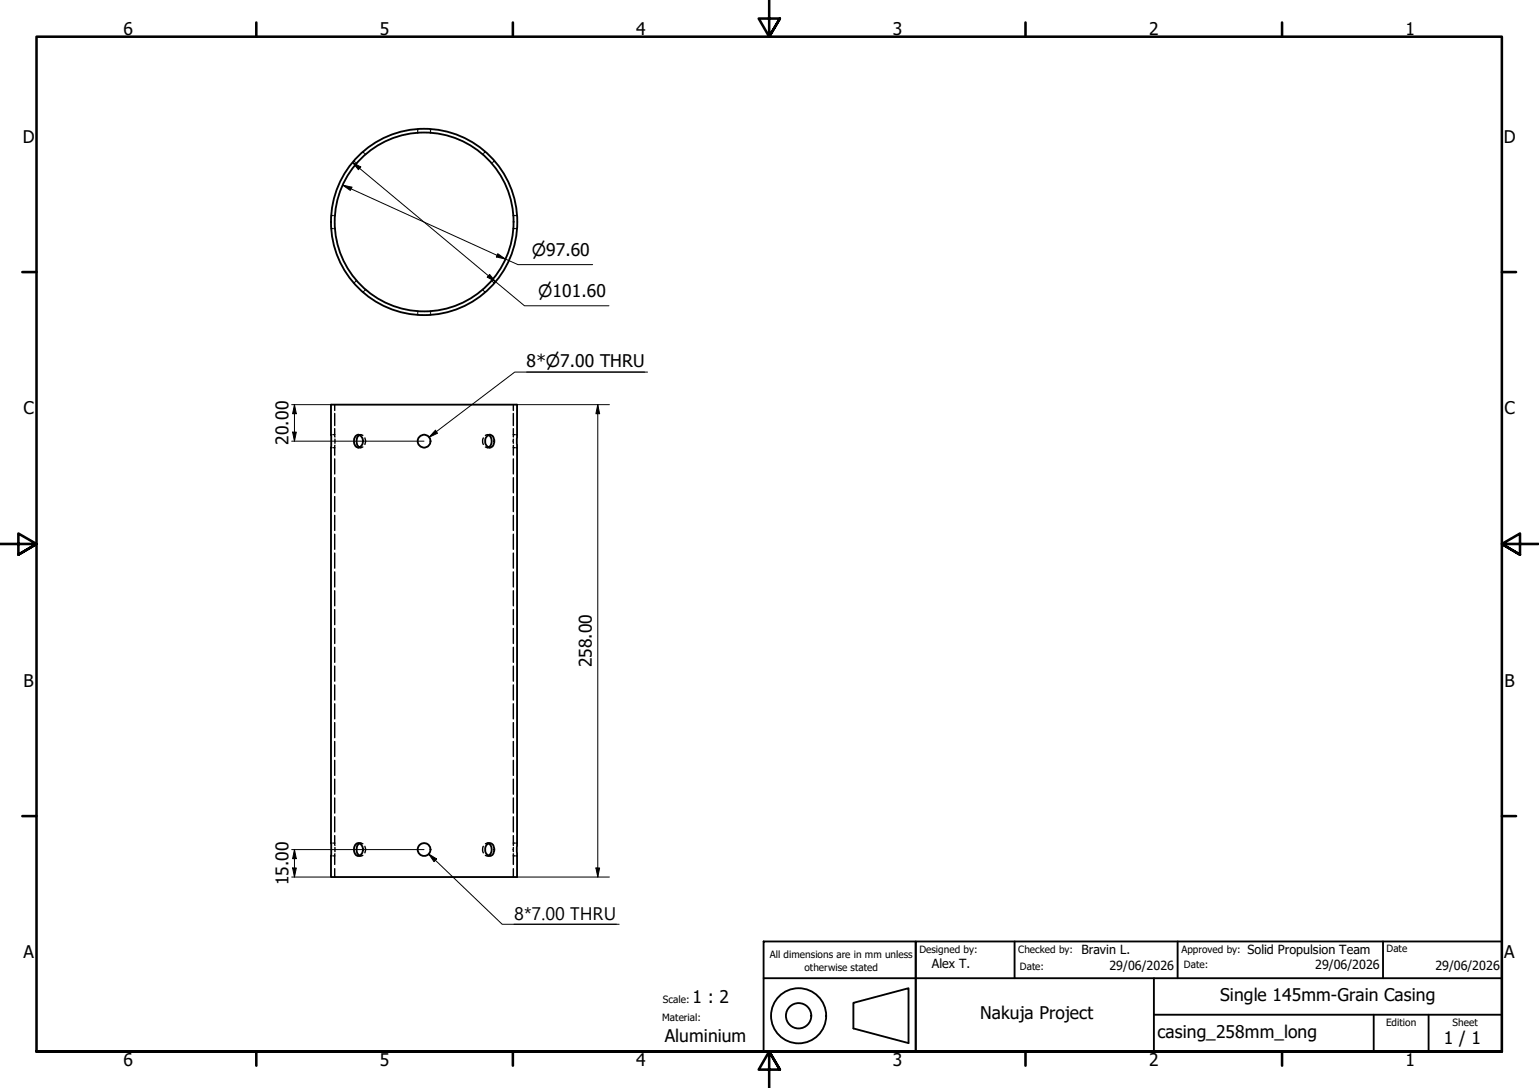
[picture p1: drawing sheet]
<svg xmlns="http://www.w3.org/2000/svg" width="420mm" height="297mm" viewBox="0 0 420 297" stroke-linecap="round" stroke-linejoin="round" font-family="sans-serif">
<!-- layer: Hidden (ISO) -->
<g fill="none" stroke="#000" stroke-width=".38">
<path d="M114 35.3v.3M114 35.9v.4M117.5 35.3v.3M117.5 35.9v.4M90.4 58.9h.3M91.1 58.9h.3M96.6 43.9l.2 .3M97.1 44.4l.2 .2M99.1 41.5l.2 .2M99.6 42l.2 .1M132 42l-.2 .1M132.5 41.5l-.3 .2"/>
<path d="M134.4 44.4l-.2 .2M134.9 43.9l-.2 .3M140.1 58.9h.4M140.8 58.9h.3M90.4 62.4h.3M91.1 62.4h.3M96.8 77.1l-.2 .2M97.3 76.6l-.2 .2M99.3 79.6l-.2 .2M99.8 79l-.2 .3M131.8 79l.2 .3M132.2 79.6l.3 .2"/>
<path d="M134.2 76.6l.2 .2M134.7 77.1l.2 .2M140.1 62.4h.4M140.8 62.4h.3M114 84.9v.4M114 85.6v.4M117.5 84.9v.4M117.5 85.6v.4M90.4 118.7h.3M91.1 118.7h.3M91.4 118.7v.6M91.4 110.5v1.6"/>
<path d="M91.4 112.9v3.3M91.4 117v1.7M91.4 119.9v1.1M97.8 118.7h.2M98.2 118.8l.2-.1 .7 .2M98.3 118.7h.3M99.6 119.6l.2 .8-.2 .9M132 119.6l-.2 .5 .2 1.2M133 118.7h.3M133.3 118.8l-.2-.1-.6 .2M133.5 118.7h.2M140.1 119.9v1.1"/>
<path d="M140.1 118.7v.6M140.1 118.7h.4M140.1 110.5v1.6M140.1 112.9v3.3M140.1 117v1.7M140.8 118.7h.4M90.4 122.2h.3M91.1 122.2h.3M91.4 122.2v2.1M91.4 125.3v4.1M91.4 130.4v4.1M91.4 135.6v4.1"/>
<path d="M91.4 121.6v.6M97.8 122.2h.2M98.3 122.2h.3M99.1 122l-.7 .2-.2-.1M132.5 122l.6 .2 .2-.1M133 122.2h.3M133.5 122.2h.2M140.1 121.6v.6M140.1 122.2h.4M140.1 122.2v2.1M140.1 125.3v4.1M140.1 130.4v4.1"/>
<path d="M140.1 135.6v4.1M140.8 122.2h.4M91.4 140.7v4.1M91.4 145.8v4.2M91.4 151v4.1M91.4 156.1v4.2M140.1 140.7v4.1M140.1 145.8v4.2M140.1 151v4.1M140.1 156.1v4.2M91.4 161.3v4.1M91.4 166.4v4.1"/>
<path d="M91.4 171.6v4.1M91.4 176.7v4.1M140.1 161.3v4.1M140.1 166.4v4.1M140.1 171.6v4.1M140.1 176.7v4.1M91.4 181.8v4.2M91.4 187v4.1M91.4 192.1v4.2M91.4 197.3v4.1M140.1 181.8v4.2M140.1 187v4.1"/>
<path d="M140.1 192.1v4.2M140.1 197.3v4.1M91.4 202.4v4.2M91.4 207.6v4.1M91.4 212.7v4.1M91.4 217.9v4.1M140.1 202.4v4.2M140.1 207.6v4.1M140.1 212.7v4.1M140.1 217.9v4.1M90.4 230.2h.3M90.4 233.7h.3"/>
<path d="M91.1 230.2h.3M91.1 233.7h.3M91.4 230.2v.6M91.4 223v4.1M91.4 228.1v2.1M91.4 233.7v2.3M91.4 237.2v2.2M91.4 231.4v1.1M91.4 233.1v.6M97.8 230.2h.2M97.8 233.7h.2M98.2 230.2l.9 .2"/>
<path d="M98.3 230.2h.3M98.3 233.7h.3M99.1 233.5l-.9 .1M99.6 231.1l.2 .9-.2 .8M132 231.1l-.2 .5 .2 1.2M132.5 233.5l.8 .1M133 230.2h.3M133 233.7h.3M133.3 230.2l-.8 .2M133.5 230.2h.2M133.5 233.7h.2M140.1 231.4v1.1"/>
<path d="M140.1 233.1v.6M140.1 230.2v.6M140.1 230.2h.4M140.1 233.7h.4M140.1 223v4.1M140.1 228.1v2.1M140.1 233.7v2.3M140.1 237.2v2.2M140.8 230.2h.4M140.8 233.7h.4"/>
</g>
<!-- layer: Visible (ISO) -->
<g fill="none" stroke="#000" stroke-width=".51">
<path d="M90.4 110.5h50.8v128.9h-50.8zM97.2 119a1.31 1.31 0 0 1 1.4 0 1.31 1.31 0 0 1 .5 1.4 1.37 1.37 0 0 1-1.8 1.6 2.17 2.17 0 0 1-.1-3zM98.2 118.8a2.06 2.06 0 0 0 0 3.3M133 119a1.22 1.22 0 0 1 1.4-.1 1.22 1.22 0 0 1 .5 1.2 1.54 1.54 0 0 1-1.4 2.1 1.99 1.99 0 0 1-.5-3.2zM133.3 118.8a1.98 1.98 0 0 1 0 3.3M97 230.7a1.18 1.18 0 0 1 1.4-.4 1.18 1.18 0 0 1 .7 1.3 1.62 1.62 0 0 1-1.5 2.1 2.08 2.08 0 0 1-.6-3zM98.2 230.2a2.13 2.13 0 0 0 0 3.4M132.8 230.7a1.08 1.08 0 0 1 1.2-.5 1.08 1.08 0 0 1 .8 1.1 1.65 1.65 0 0 1-1.3 2.4 1.97 1.97 0 0 1-.7-3zM133.3 230.2a2.04 2.04 0 0 1 0 3.4"/>
<circle cx="115.8" cy="60.6" r="24.4"/>
<circle cx="115.8" cy="60.6" r="25.4"/>
<circle cx="115.8" cy="120.4" r="1.74"/>
<circle cx="115.8" cy="231.9" r="1.74"/>
</g>
<!-- layer: Border (ISO) -->
<g fill="none" stroke="#000" stroke-width=".7">
<path d="M70 6.1v3.9M140 6.1v3.9M210 0v10l-2.9-4.9h5.8l-2.9 4.9 2.9-4.9M280 6.1v3.9M350 6.1v3.9M6.1 74.3h3.9M410 74.3h3.9M0 148.5h10l-5-2.8v5.7l5-2.9-5 2.9M420 148.5h-10l5-2.8v5.7l-5-2.9 5 2.9M6.1 222.8h3.9M410 222.8h3.9M10 287.1v-277.1h400v277.1h-400h400"/>
<path d="M70 287.1v3.8M140 287.1v3.8M212.9 292l-2.9-4.9 2.9 4.9h-5.8l2.9-4.9v9.9M280 287.1v3.8M350 287.1v3.8"/>
</g>
<!-- layer: Title (ISO) -->
<g fill="none" stroke="#000" stroke-width=".51">
<path d="M208.5 257h41.5v30.1h-41.5zM250 257h160v30.1h-160zM277 257v10.1M321.5 257v10.1M377.6 257v10.1M208.5 267.1h201.5M233 273.8l15-4v15l-15-4zM315 277h95M315 267.1v20M375 277v10.1M390 277v10.1"/>
<circle cx="218" cy="277.3" r="7.5"/>
<circle cx="218" cy="277.3" r="3.5"/>
</g>
<!-- layer: Dimension (ISO) -->
<g fill="none" stroke="#000" stroke-width=".27">
<path d="M93.5 50.5l2.6 .6-.5 .9zM93.5 50.5l47.9 21.7h20.4M96.3 44.4l2.2 1.2-.6 .7zM96.3 44.4l46.9 39.1h23M133.7 74.9l1.6 2-2.3-1.2zM135.9 69.3l2.1 1.4-2.5-.5zM79.6 110.5h10.8M79.9 118h1l-.5 2.4zM80.4 110.5l.5 2.5h-1zM80.4 110.5v9.9M141.2 110.5h25.2M163.2 110.5l.5 2.5h-1z"/>
<path d="M163.2 110.5v128.9M79.6 120.4h36.2M79.6 239.4h10.8M79.6 232h36.2M79.9 237h1l-.5 2.4zM80.4 232l.5 2.4h-1zM80.4 232v7.4M141.2 239.4h25.2M162.7 237h1l-.5 2.4z"/>
</g>
<path d="M93.5 50.5l2.6 .6-.5 .9zM96.3 44.4l2.2 1.2-.6 .7zM133.7 74.9l1.6 2-2.3-1.2zM135.9 69.3l2.1 1.4-2.5-.5zM79.9 118h1l-.5 2.4zM80.4 110.5l.5 2.5h-1zM163.2 110.5l.5 2.5h-1zM79.9 237h1l-.5 2.4zM80.4 232l.5 2.4h-1zM162.7 237h1l-.5 2.4z" fill="#000"/>
<!-- layer: Symbol (ISO) -->
<path d="M118.9 117.5l.5 .8-2.2 1.1zM143.8 101.6h32.2M176.8 101.6h-36.3l-23.3 17.8M117 233.2l2.2 1.3-.7 .8zM117 233.2l20.1 19.1h31.9M140.3 252.3h28" fill="none" stroke="#000" stroke-width=".27"/>
<path d="M118.9 117.5l.5 .8-2.2 1.1zM117 233.2l2.2 1.3-.7 .8z" fill="#000"/>
<text font-size="5" x="140.3" y="251.1">8*7.00 THRU</text>
<g font-size="4.8">
<text x="33.7" y="9.6">6</text>
<text x="103.7" y="9.6">5</text>
<text x="173.7" y="9.6">4</text>
<text x="243.7" y="9.6">3</text>
<text x="313.7" y="9.6">2</text>
<text x="383.7" y="9.6">1</text>
<text x="6.2" y="38.9">D</text>
<text x="410.5" y="38.9">D</text>
<text x="143.8" y="100.3">8*⌀7.00 THRU</text>
<text x="6.4" y="113.1">C</text>
<text x="410.7" y="113.1">C</text>
<text x="78.8" y="121.4" transform="rotate(-90 78.8 121.4)">20.00</text>
<text x="161.5" y="182.2" transform="rotate(-90 161.5 182.2)">258.00</text>
<text x="6.4" y="187.4">B</text>
<text x="410.7" y="187.4">B</text>
<text x="78.8" y="241.7" transform="rotate(-90 78.8 241.7)">15.00</text>
<text x="6.4" y="261.7">A</text>
<text x="410.7" y="261.7">A</text>
<text x="189.1" y="273.9">1 : 2</text>
<text x="333.1" y="273.4">Single 145mm-Grain Casing</text>
<text x="267.6" y="278.2">Nakuja Project</text>
<text x="181.5" y="284.6">Aluminium</text>
<text x="316" y="283.4">casing_258mm_long</text>
<text x="394.2" y="285">1 / 1</text>
<text x="33.7" y="290.9">6</text>
<text x="103.7" y="290.9">5</text>
<text x="173.7" y="290.9">4</text>
<text x="243.7" y="290.9">3</text>
<text x="313.7" y="290.9">2</text>
<text x="383.7" y="290.9">1</text>
</g>
<g font-size="4.6">
<text x="145.2" y="69.9">⌀97.60</text>
<text x="146.9" y="81.1">⌀101.60</text>
</g>
<g font-size="3.4">
<text x="295.3" y="260.5">Bravin L.</text>
<text x="340.6" y="260.5">Solid Propulsion Team</text>
<text x="254.4" y="264.3">Alex T.</text>
<text x="302.9" y="264.7">29/06/2026</text>
<text x="359" y="264.7">29/06/2026</text>
<text x="391.9" y="264.7">29/06/2026</text>
</g>
<g font-size="2.7">
<text x="210.2" y="261.7">All dimensions are in mm unless</text>
<text x="251" y="260.1">Designed by:</text>
<text x="278" y="260.1">Checked by:</text>
<text x="322.5" y="260.1">Approved by:</text>
<text x="378.5" y="260">Date</text>
<text x="219.6" y="265">otherwise stated</text>
<text x="278.4" y="264.8">Date:</text>
<text x="323.2" y="264.4">Date:</text>
<text x="181" y="273.9">Scale:</text>
<text x="180.8" y="278.6">Material:</text>
<text x="378.4" y="280.1">Edition</text>
<text x="396.6" y="280.1">Sheet</text>
</g>
</svg>
